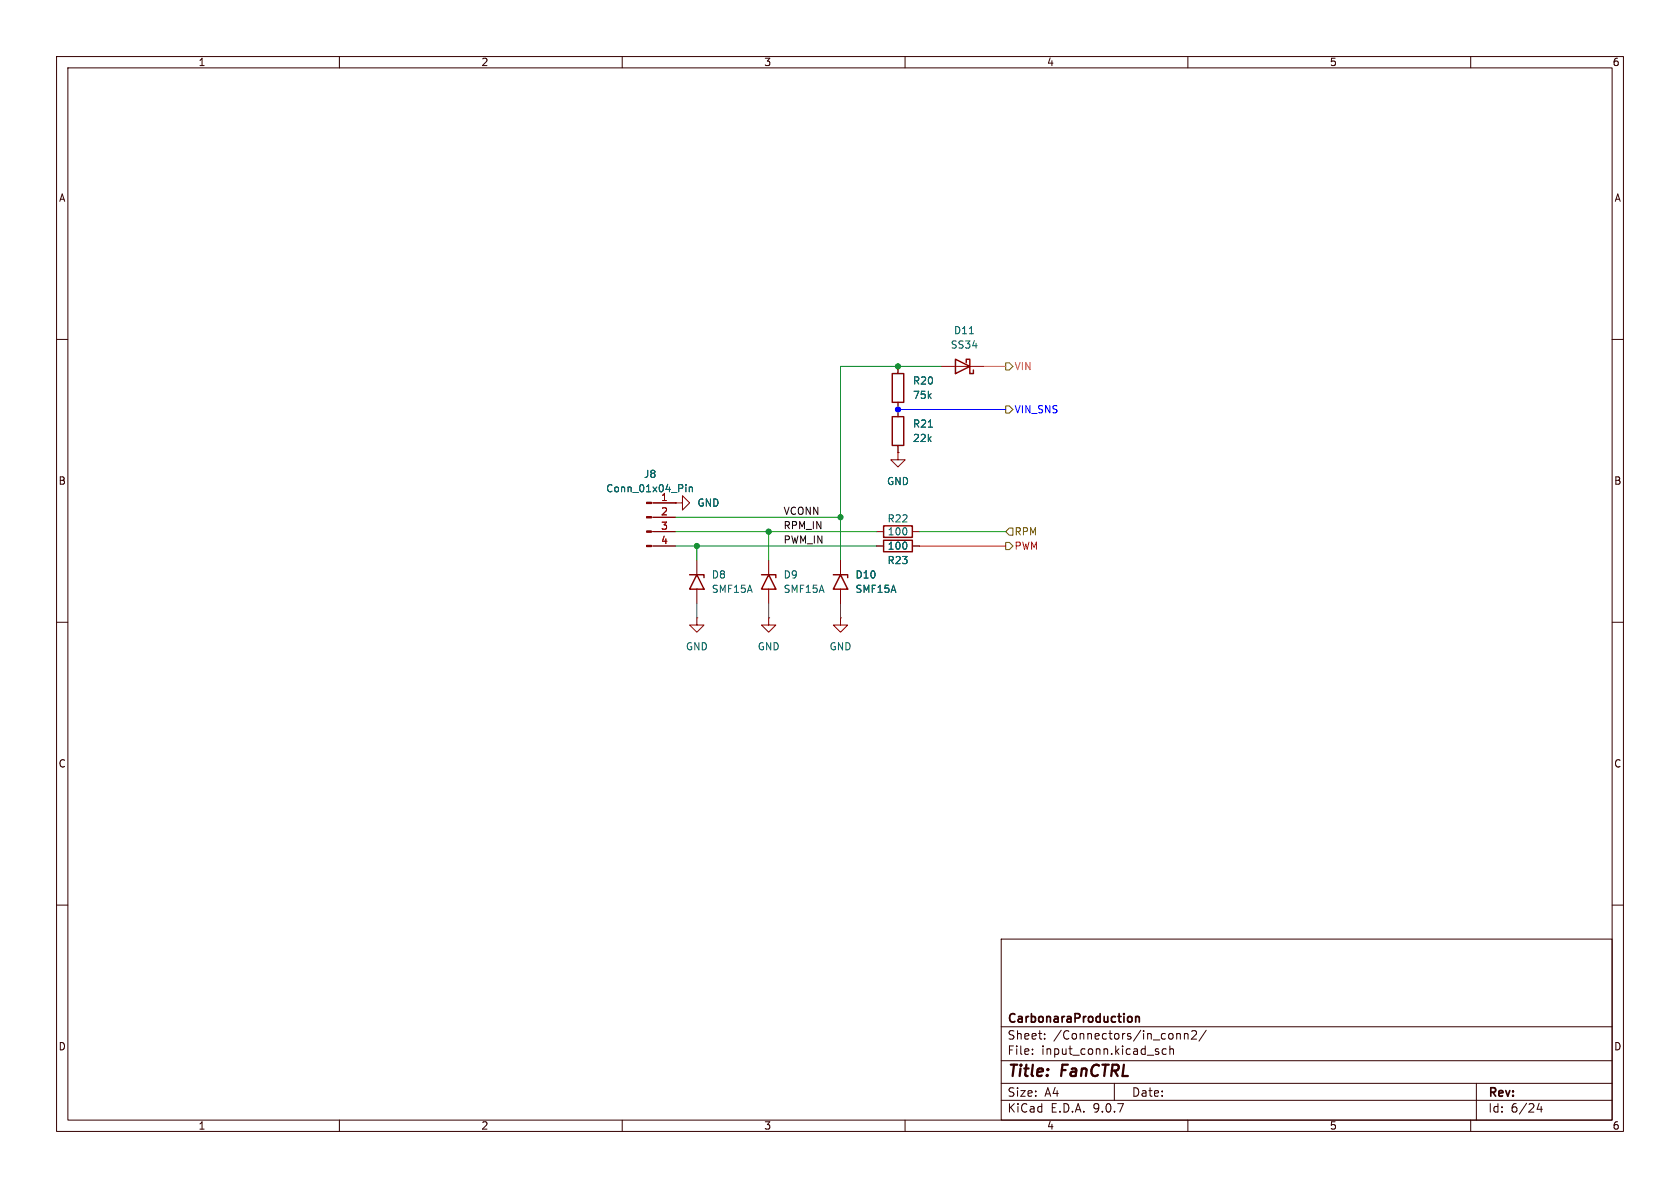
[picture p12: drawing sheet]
<svg xmlns="http://www.w3.org/2000/svg" width="297mm" height="210mm" viewBox="0 0 297 210" stroke-linecap="round" stroke-linejoin="round" font-family="sans-serif">
<g fill="none" stroke="#350000" stroke-width=".18">
<path d="M10 10h277v190h-277zM12 12h273v186h-273zM60 10v2M110 10v2M160 10v2M210 10v2M260 10v2M10 60h2M285 60h2M10 110h2M285 110h2M10 160h2"/>
<path d="M177 166h108v32h-108zM285 160h2M60 198v2M110 198v2M160 198v2M177 194.5h108M177 191.5h108M177 187.5h108M177 181.5h108M182.5 186.3v.1M182.5 185.5v.1M184.7 183.6v.1"/>
<path d="M184.7 182.8v.1M197 191.5v3M204.7 185.9l.2 .2-.2 .3M204.7 185.4l.1 .1M206.2 185.5l-.5-.1-.2 .3v.4l.1 .2h.6M206.8 185.5l.2-.1 .4 .1 .1 .9M206.8 184.9v1.5M208 182.7v1M208 182.8l.2-.1 .4 .1 .1 .9M209.4 182.8l.2-.1 .4 .1v.9M209.4 182.7v1M210 198v2"/>
<path d="M210.7 182.3l.5-.1 .3 .1v.3l-.9 1.1h.9M213.2 182.1l-1.2 2M260 198v2M261 191.5v6.5M272.1 195l-.4 1.1h1M272.5 195.6v1"/>
</g>
<path d="M200.1 179.8v.7M200.8 179.7v1M200.8 179.8l.2-.1 .3 .1 .1 .9" fill="none" stroke="#350000" stroke-width=".3"/>
<path d="M157.7 73.7h2.1v5h-2.1zM157.7 66h2.1v5.1h-2.1zM168.9 63.5l2.5 1.3-2.5 1.2zM170.8 64.1v-.6h.6v2.5h.7v-.6M156.2 95.5h5.1v2h-5.1zM156.2 93h5.1v2h-5.1zM121.9 101.6h2.6v.5M123.2 101.6l1.3 2.5h-2.6zM134.6 101.6h2.6v.5M135.9 101.6l1.3 2.5h-2.6zM147.3 101.6h2.6v.5M148.6 101.6l1.3 2.5h-2.6z" fill="none" stroke="#840000" stroke-width=".25"/>
<g fill="none" stroke="#840000" stroke-width=".18">
<path d="M158.7 64.8v1.2M158.7 71.1v2.6M158.7 78.7v1.3M166.4 64.8h7.6M115.2 88.9h4.2M115.2 91.4h4.2M115.2 94h4.2M115.2 96.5h4.2M119.4 88.9h1.2v-1.3l1.3 1.3-1.3 1.3v-1.3M119.4 88.9h.1M123.2 99.1v2.5M135.9 99.1v2.5"/>
<path d="M148.6 99.1v2.5M154.9 94h1.3M154.9 96.5h1.3M158.7 80v1.3h1.3l-1.3 1.3-1.2-1.3h1.2M158.7 80h.1M161.3 94h1.3M161.3 96.5h1.3M123.2 109.2v1.3h1.3l-1.3 1.3-1.3-1.3h1.3M123.2 109.2h.1M123.2 104.1v2.6M135.9 109.2v1.3h1.3l-1.3 1.3-1.3-1.3h1.3M135.9 109.2h.1"/>
<path d="M135.9 104.1v2.6M148.6 109.2v1.3h1.3l-1.3 1.3-1.3-1.3h1.3M148.6 109.2h.1M148.6 104.1v2.6"/>
</g>
<path d="M171.4 59h.7M164.1 75.5h.7M121.3 85.7v.1M121.3 86.1v.8M121.9 86.1v.8M121.9 86.2l.1-.1 .3 .1 .1 .7" fill="none" stroke="#006464" stroke-width=".18"/>
<g fill="#840000" stroke="#840000" stroke-width=".18">
<path d="M114.3 88.8h.9v.2h-.9z"/>
<path d="M114.3 91.3h.9v.3h-.9z"/>
<path d="M114.3 93.9h.9v.2h-.9z"/>
<path d="M114.3 96.4h.9v.2h-.9z"/>
</g>
<path d="M177.8 71.8h.6l.7 .6-.7 .6h-.6zM177.8 64.1h.6l.7 .7-.7 .6h-.6zM177.8 95.9h.6l.7 .6-.7 .7h-.6zM178.4 93.3h.7v1.3h-.7l-.6-.6z" fill="none" stroke="#725600" stroke-width=".18"/>
<path d="M166.4 64.8h-17.8v34.3M119.4 94h35.5M119.4 91.4h29.2M119.4 96.5h35.5M123.2 96.5v2.6M135.9 94v5.1M162.6 94h15.2" fill="none" stroke="#009600" stroke-width=".18"/>
<path d="M158.7 72.4h19.1" fill="none" stroke="#00f" stroke-width=".18"/>
<path d="M174 64.8h3.8" fill="none" stroke="#ff6302" stroke-width=".18"/>
<path d="M123.2 106.7v2.5M135.9 106.7v2.5M148.6 106.7v2.5" fill="none" stroke="#484848" stroke-width=".18"/>
<path d="M162.6 96.5h15.2" fill="none" stroke="#f00" stroke-width=".18"/>
<g fill="#009600" stroke="#009600" stroke-width=".18">
<circle cx="148.6" cy="91.4" r=".46"/>
<circle cx="123.2" cy="96.5" r=".46"/>
<circle cx="158.7" cy="64.8" r=".46"/>
<circle cx="135.9" cy="94" r=".46"/>
</g>
<circle cx="158.7" cy="72.4" r=".46" fill="#00f" stroke="#00f" stroke-width=".18"/>
<g font-size="2.8" fill="#350000">
<text x="178" y="190.9">Title:</text>
<text x="187.7" y="190.9">FanCTRL</text>
</g>
<g font-size="2.1" fill="#350000">
<text x="178" y="184">Sheet:</text>
<text x="178" y="181.2">CarbonaraProduction</text>
<text x="186.2" y="184">/Connectors/in_conn2/</text>
<text x="178" y="186.7">File:</text>
<text x="184.1" y="186.7">input_conn.kicad_sch</text>
<text x="178" y="196.9">KiCad</text>
<text x="178" y="194.1">Size:</text>
<text x="184.7" y="194.1">A4</text>
<text x="185.7" y="196.9">E.D.A.</text>
<text x="193.3" y="196.9">9.0.7</text>
<text x="200" y="194.1">Date:</text>
<text x="263" y="194.3">Rev:</text>
<text x="263" y="196.9">Id:</text>
<text x="267.1" y="196.9">6/24</text>
</g>
<g font-size="1.8" fill="#350000">
<text x="35" y="11.9">1</text>
<text x="85" y="11.9">2</text>
<text x="135" y="11.9">3</text>
<text x="185" y="11.9">4</text>
<text x="235" y="11.9">5</text>
<text x="285" y="11.9">6</text>
<text x="10.3" y="35.9">A</text>
<text x="285.3" y="35.9">A</text>
<text x="10.3" y="85.9">B</text>
<text x="285.3" y="85.9">B</text>
<text x="10.3" y="135.9">C</text>
<text x="285.3" y="135.9">C</text>
<text x="10.3" y="185.9">D</text>
<text x="285.3" y="185.9">D</text>
<text x="35" y="199.9">1</text>
<text x="85" y="199.9">2</text>
<text x="135" y="199.9">3</text>
<text x="185" y="199.9">4</text>
<text x="235" y="199.9">5</text>
<text x="285" y="199.9">6</text>
</g>
<g font-size="1.8" fill="#006464">
<text x="168.6" y="59.3">D11</text>
<text x="168" y="61.8">SS34</text>
<text x="161.3" y="70.7">75k</text>
<text x="161.3" y="68.2">R20</text>
<text x="161.3" y="75.8">R21</text>
<text x="161.3" y="78.3">22k</text>
<text x="107.1" y="87.2">Conn_01x04_Pin</text>
<text x="113.7" y="84.7">J8</text>
<text x="123.2" y="89.8">GND</text>
<text x="156.7" y="86">GND</text>
<text x="156.8" y="92.6">R22</text>
<text x="156.8" y="94.8">100</text>
<text x="156.8" y="99.9">R23</text>
<text x="156.8" y="97.4">100</text>
<text x="125.7" y="102.5">D8</text>
<text x="125.7" y="105">SMF15A</text>
<text x="138.4" y="102.5">D9</text>
<text x="138.4" y="105">SMF15A</text>
<text x="151.1" y="105">SMF15A</text>
<text x="151.1" y="102.5">D10</text>
<text x="121.2" y="115.2">GND</text>
<text x="133.9" y="115.2">GND</text>
<text x="146.6" y="115.2">GND</text>
</g>
<text font-size="1.8" fill="#ff6302" x="179.3" y="65.6">VIN</text>
<text font-size="1.8" fill="#00f" x="179.3" y="73.3">VIN_SNS</text>
<g font-size="1.8" fill="#a90000">
<text x="116.8" y="88.6">1</text>
<text x="116.8" y="91.2">2</text>
<text x="116.8" y="93.7">3</text>
<text x="116.8" y="96.3">4</text>
</g>
<g font-size="1.8" fill="#0f0f0f">
<text x="138.4" y="93.6">RPM_IN</text>
<text x="138.4" y="91.1">VCONN</text>
<text x="138.4" y="96.2">PWM_IN</text>
</g>
<text font-size="1.8" fill="#725600" x="179.3" y="94.8">RPM</text>
<text font-size="1.8" fill="#f00" x="179.3" y="97.4">PWM</text>
</svg>
